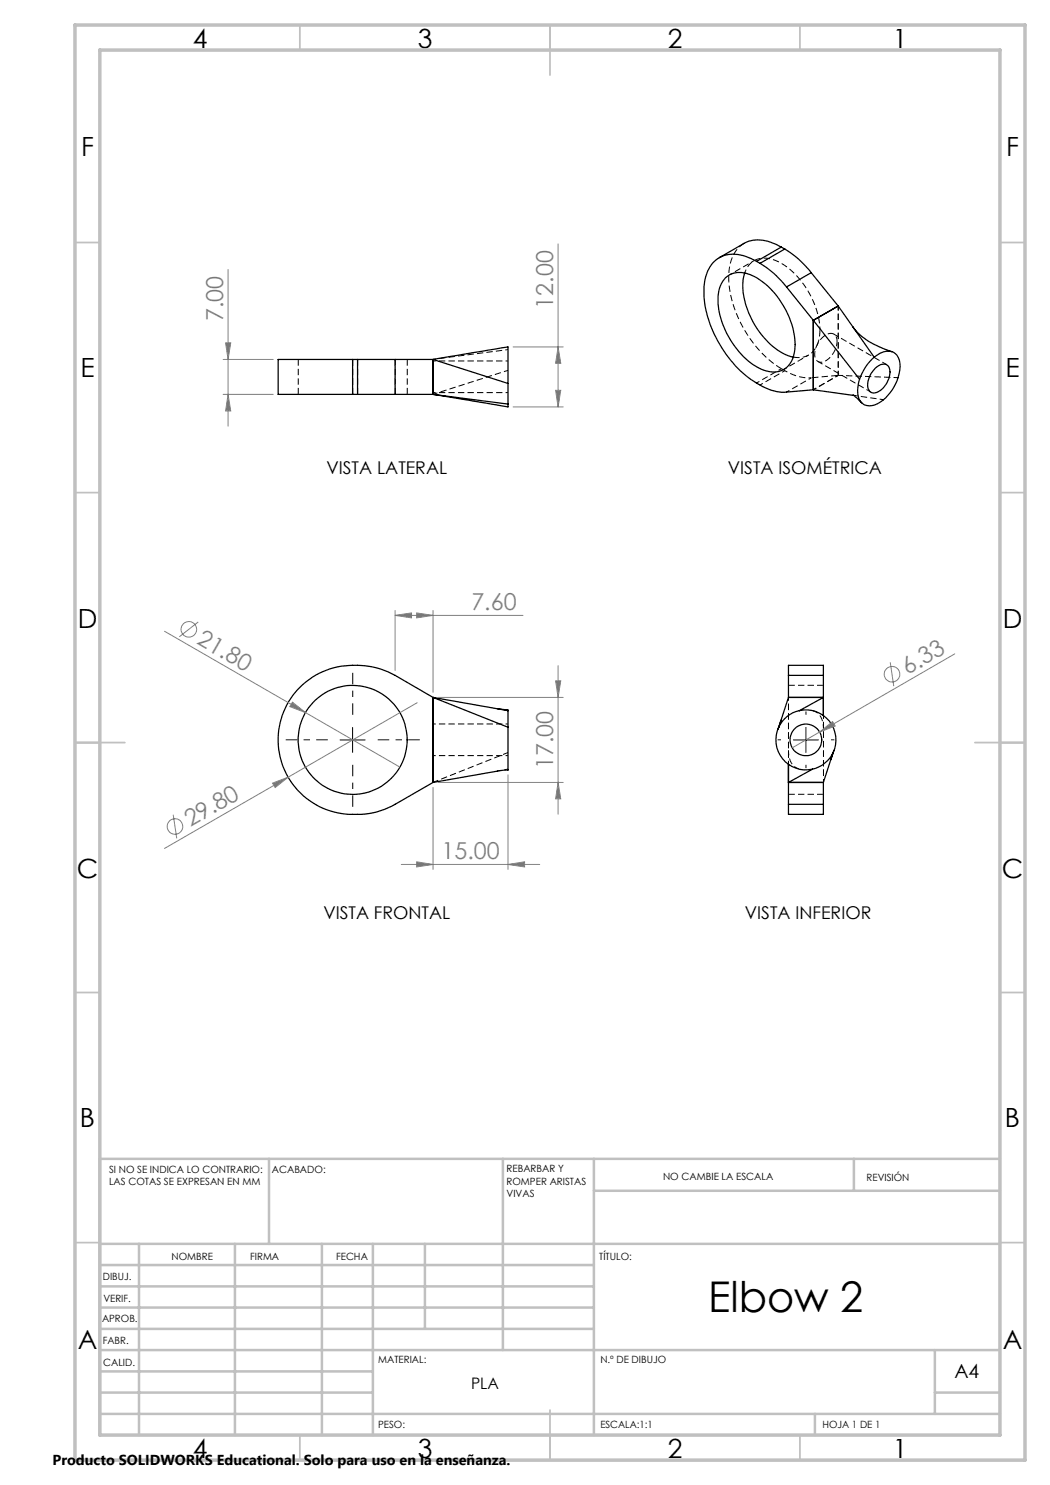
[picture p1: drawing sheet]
<svg xmlns="http://www.w3.org/2000/svg" width="210mm" height="297mm" viewBox="0 0 210 297" stroke-linecap="round" stroke-linejoin="round" font-family="sans-serif">
<path d="M170.8 79.1l5.9 .8M99.5 154.2l2.1-.4" fill="none" stroke="#000" stroke-width=".2" stroke-dasharray="1.3 .6" stroke-dashoffset=".5" stroke-linecap="butt"/>
<path d="M163.6 72.3l10.6 6.1M177.4 72.9l-10.6-6.1M86.6 156.5l15-6M159.8 153.8a3.4 3.4 0 0 1-2.1-3.8M162.6 142.1a3.4 3.4 0 0 1 2.1 3.8" fill="none" stroke="#000" stroke-width=".2" stroke-dasharray="1.3 .6" stroke-dashoffset=".2" stroke-linecap="butt"/>
<path d="M86.6 78.5h15M101.6 72.2h-15M86.6 151.1h15M101.6 144.8h-15" fill="none" stroke="#000" stroke-width=".2" stroke-dasharray="1.3 .6" stroke-dashoffset=".8" stroke-linecap="butt"/>
<g fill="none" stroke="#000" stroke-width=".25">
<path d="M145.1 55.6a4.6 4.6 0 0 1 5.4-.5 16.5 16.5 0 0 1 8.5 14.8 4.4 4.4 0 0 1-4 4.5 9.8 9.8 0 0 1-7.2-4 16.1 16.1 0 0 1-4.1-11.7 5.6 5.6 0 0 1 1.4-3.1zM148.9 54.6a12.2 12.2 0 0 0 1.4 9.2 13.8 13.8 0 0 0 8.3 7.6M151.3 52.3a7.6 7.6 0 0 0-7.3-.8 7.2 7.2 0 0 0-3.2 6.6 23.2 23.2 0 0 0 8.4 17 13.1 13.1 0 0 0 7.6 3.4l5.9-.5M151.3 52.3l.7 .4M152 52.7a19 19 0 0 1 5.3 4.7M156.2 49.4a7.6 7.6 0 0 0-7.3-.8l-5 2.9M156.2 49.4l-4.9 2.9M156.2 49.4l.8 .4M157 49.8a19 19 0 0 1 5.2 4.7M157 49.8l-5 2.9M157.3 57.4l5.4 6.7M162.2 54.5l-4.9 2.9"/>
<path d="M162.2 54.5l5.4 6.7M70.5 71.9h-14.9v7h14.9M70.5 71.9v7M70.5 78.9h1M70.5 71.9h1M71.5 78.9h7.5M71.5 71.9h7.5M71.5 71.9v7M79 78.9h7.6M79 71.9h7.6M79 71.9v7M86.6 71.9l15-2.5v7.3"/>
<path d="M86.6 78.9l15 2.5v-.6M86.6 71.9v7M86.6 71.9l15 4.8M86.6 78.9l15 1.9M101.6 76.7v4.1M162.7 64.1l9.2 11.7M162.7 78l8 1.1M162.7 64.1v13.9M167.6 61.2l7.2 10.2M167.6 61.2l-4.9 2.9M170.5 65.3a13.4 13.4 0 0 0 6.9 4.7l1 .3M170.6 79l1.7 1.6"/>
<path d="M174.8 71.4a3.8 3.8 0 0 1 3.9-1 3.6 3.6 0 0 1 1.1 4.4 9 9 0 0 1-4.9 6.2 2.38 2.38 0 0 1-3.3-2.3v-1.3l.3-1.6M174.8 71.4a10.3 10.3 0 0 0-2.9 4.4M175.1 73.6a1.78 1.78 0 0 1 2.6-.4 4 4 0 0 1-1.4 4.7 1.75 1.75 0 0 1-2.4 .3 3.7 3.7 0 0 1 1-4.3zM86.6 139.5l-7.6-4.4a15.8 15.8 0 0 0-21.3 5.2 15 15 0 0 0 .3 15.8 15 15 0 0 0 14.3 6.8 14.9 14.9 0 0 0 6.7-2l7.6-4.4M86.6 139.5l15 5.9M86.6 139.5v17M86.6 139.5l15 2.6M157.7 135.1v-2h7v2M157.7 139.5h7l-4.8 2.6M157.7 139.5l-1.9 5.9M157.7 135.1v4.4M157.7 135.1h7"/>
<path d="M164.7 135.1v8M99.4 141.7l2.2 .3v.1M101.6 154l-2.2 .2-12.8 2.3M101.6 145.4v8.5M101.6 142.1v3.3M155.8 145.4a6 6 0 0 0 .7 6.3 6 6 0 0 0 6 2.1M156.2 144l-.6 1.9M157.7 152.9v8M159.9 142.1a5.8 5.8 0 0 0-4.1 3.3M159.9 142.1a6 6 0 0 1 6 2.1 6 6 0 0 1 .7 6.3M162.5 153.8l-4.8 2.7h7M164.7 156.5v4.4"/>
<path d="M166.6 150.5a6.2 6.2 0 0 1-4.1 3.3M166.6 150.5l-1.9 6M166.8 150.1l-.6 1.8M157.7 160.9v2h7v-2M157.7 160.9h7"/>
<circle cx="70.5" cy="148" r="10.9"/>
<circle cx="161.2" cy="148" r="3.2"/>
</g>
<path d="M150.8 52.1l-4.9 2.9M151.3 76.6l5-2.9M156.8 73.9l4.9-2.9M157 74.1l-5 2.9M157.3 78.4l5-2.8M162.7 77.9l5-2.8M164 66a16.8 16.8 0 0 0-8.5-13.7 4.4 4.4 0 0 0-6.2 1.4l-.4 .9M167.7 75.1l-5 2.8M157.7 152.8v-13.3M164.7 143.1v13.4M164.7 156.5v-13.4" fill="none" stroke="#000" stroke-width=".2" stroke-dasharray="1.3 .6" stroke-dashoffset=".6" stroke-linecap="butt"/>
<path d="M59.6 71.9v7M70.5 78.9v-7M71.5 71.9v7M79 78.9v-7M81.4 78.9v-7M158.7 71.4a4.2 4.2 0 0 0 5.2-3.9l.1-1.5M171.2 79.1l-.6-.1M164.7 137.1h-7M157.7 158.9h7M160.1 153.9v-.1" fill="none" stroke="#000" stroke-width=".2" stroke-dasharray="1.3 .6" stroke-linecap="butt"/>
<path d="M86.6 71.9l15-2M162.3 75.6a9.2 9.2 0 0 1-5.3-1.5" fill="none" stroke="#000" stroke-width=".2" stroke-dasharray="1.3 .6" stroke-dashoffset=".7" stroke-linecap="butt"/>
<path d="M86.6 78.9l15-4.8M156.3 73.7l.7 .4M167.7 75.1l11.9 .4M167.7 61.2v13.9M167.7 75.1v-13.9" fill="none" stroke="#000" stroke-width=".2" stroke-dasharray="1.3 .6" stroke-dashoffset=".4" stroke-linecap="butt"/>
<path d="M167.4 68.3a1.4 1.4 0 0 0-.8-1.5 1.4 1.4 0 0 0-1.6 .3 4.3 4.3 0 0 0-1.8 4.8 1.61 1.61 0 0 0 2.5-.2 5 5 0 0 0 1.7-3.4" fill="none" stroke="#000" stroke-width=".2" stroke-dasharray="1.3 .6" stroke-dashoffset=".3" stroke-linecap="butt"/>
<path d="M148.8 48.7a7.2 7.2 0 0 0-3.1 6.5 23.2 23.2 0 0 0 10.6 18.5" fill="none" stroke="#000" stroke-width=".2" stroke-dasharray="1.3 .6" stroke-dashoffset=".1" stroke-linecap="butt"/>
<path d="M162.3 75.6l5.4-.5" fill="none" stroke="#000" stroke-width=".2" stroke-dasharray="1.3 .6" stroke-dashoffset="-.2" stroke-linecap="butt"/>
<g fill="none" stroke="#808080" stroke-width=".2">
<path d="M45.6 53.9v31.3M111.6 48.8v32.6M44.6 71.9h10M44.6 78.9h10M45.1 68.6h1l-.5 3.3zM45.6 78.9l.5 3.3h-1zM102.6 69.4h10M111.1 78.1h1l-.5 3.3zM111.6 69.4l.5 3.3h-1zM102.6 81.4h10M32.9 126.3l28.2 16.2M39.7 124.4l-3.8 2.9"/>
<path d="M79 123.1l3.3-.5v1zM79 122.1v12M79 123.1h25.6M83.3 122.6l3.3 .5-3.3 .5zM86.6 122.1v16.4M87.6 139.5h25M111.1 136.2h1l-.5 3.3zM111.6 133.1v29.7M178 132.5l.8 4.7M191 130.8l-27.1 15.6M54.5 156.6l3.1-1.2-2.6 2.1zM57.6 155.4l-24.7 14.3"/>
<path d="M58.5 140.4l2.6 2.1-3.1-1.2zM61.1 142.5l18.9 10.9M83.4 140.5l-25.8 14.9M86.6 157.5v16.4M87.6 156.5h25M101.6 155v18.9M111.6 156.5l.5 3.3h-1zM163.9 146.4l2.6-2.1 .5 .9zM163.9 146.4l-5.5 3.2M34.6 162.9l.7 4.8M80.3 172.9h27.6M83.3 172.4l3.3 .5-3.3 .5z"/>
<path d="M101.6 172.9l3.3-.5v1z"/>
<circle cx="37.8" cy="125.9" r="1.55"/>
<circle cx="178.4" cy="134.8" r="1.55"/>
<circle cx="35" cy="165.3" r="1.55"/>
</g>
<path d="M156.2 148h-.7M161.2 143v-.7M161.2 153v.6M166.2 148h.7" fill="none" stroke="#000" stroke-width=".2" stroke-dasharray="15.2 1.3 1.3 1.3" stroke-linecap="butt"/>
<path d="M65.5 148h-8.4M70.5 143v-8.4M70.5 153v8.4M75.5 148h8.4" fill="none" stroke="#000" stroke-width=".2" stroke-dasharray="15.2 1.3 1.3 1.3" stroke-dashoffset="12.9" stroke-linecap="butt"/>
<path d="M68 148h5M70.5 145.5v5M158.7 148h5M161.2 145.5v5" fill="none" stroke="#000" stroke-width=".2"/>
<g fill="none" stroke="#c0c0c0" stroke-width=".35">
<path d="M60 5v5M110 5v10M160 5v5M15 48.5h5M200 48.5h5M15 98.5h5M200 98.5h5M15 148.5h10M195 148.5h10M15 198.5h5M200 198.5h5M15 248.5h5"/>
<path d="M200 248.5h5M60 287v5M110 282v10M160 287v5"/>
</g>
<g fill="none" stroke="#c0c0c0" stroke-width=".5">
<path d="M53.8 231.8v17M100.6 231.8v38.2M118.8 231.8v55.2M118.8 238.2h81.2M170.8 231.8v6.4M200 231.8h-180v55.2M20 248.8h180M20 257.3h98.8M20 253h98.8M27.8 248.8v38.2M47 248.8v38.2M64.4 248.8v38.2"/>
<path d="M74.6 248.8v38.2M85 248.8v17M20 265.8h98.8M20 261.5h98.8M20 278.5h54.6M20 274.3h54.6M20 270h180M187 278.5h13M187 270v12.8M20 282.8h180M163 282.8v4.2"/>
</g>
<path d="M15 5h190v287h-190zM20 10h180v277h-180z" fill="none" stroke="#c0c0c0" stroke-width=".7"/>
<g fill="#808080">
<path d="M58.5 140.4l2.6 2.1-3.1-1.2z"/>
<path d="M54.5 156.6l3.1-1.2-2.6 2.1z"/>
<path d="M163.9 146.4l2.6-2.1 .5 .9z"/>
<path d="M83.3 122.6l3.3 .5-3.3 .5zM79 123.1l3.3-.5v1z"/>
<path d="M83.3 172.4l3.3 .5-3.3 .5zM101.6 172.9l3.3-.5v1z"/>
<path d="M111.6 156.5l.5 3.3h-1zM111.1 136.2h1l-.5 3.3z"/>
<path d="M45.1 68.6h1l-.5 3.3zM45.6 78.9l.5 3.3h-1z"/>
<path d="M111.6 69.4l.5 3.3h-1zM111.1 78.1h1l-.5 3.3z"/>
</g>
<text font-size="8.5" x="141.6" y="262.3">Elbow 2</text>
<g font-size="5.3">
<text x="38.5" y="9.5">4</text>
<text x="83.5" y="9.5">3</text>
<text x="133.6" y="9.5">2</text>
<text x="178.6" y="9.5">1</text>
<text x="16.2" y="31.2">F</text>
<text x="201.2" y="31.2">F</text>
<text x="16.1" y="75.5">E</text>
<text x="201.1" y="75.5">E</text>
<text x="15.5" y="125.5">D</text>
<text x="200.5" y="125.5">D</text>
<text x="15.4" y="175.5">C</text>
<text x="200.4" y="175.5">C</text>
<text x="16" y="225.5">B</text>
<text x="201" y="225.5">B</text>
<text x="15.5" y="269.7">A</text>
<text x="200.5" y="269.7">A</text>
<text x="38.5" y="291.5">4</text>
<text x="83.5" y="291.5">3</text>
<text x="133.6" y="291.5">2</text>
<text x="178.6" y="291.5">1</text>
</g>
<g font-size="4.7" fill="#808080">
<text x="44.6" y="64.2" transform="rotate(-90 44.6 64.2)">7.00</text>
<text x="110.6" y="61.7" transform="rotate(-90 110.6 61.7)">12.00</text>
<text x="94.3" y="122.1">7.60</text>
<text x="39.2" y="128.6" transform="rotate(30 39.2 128.6)">21.80</text>
<text x="181.5" y="135" transform="rotate(-30 181.5 135)">6.33</text>
<text x="110.6" y="153.8" transform="rotate(-90 110.6 153.8)">17.00</text>
<text x="38.1" y="165.5" transform="rotate(-30 38.1 165.5)">29.80</text>
<text x="88.3" y="171.8">15.00</text>
</g>
<text font-size="3.9" x="190.9" y="275.5">A4</text>
<g font-size="3.5">
<text x="65.3" y="94.8">VISTA LATERAL</text>
<text x="145.6" y="94.8">VISTA ISOMÉTRICA</text>
<text x="64.7" y="183.8">VISTA FRONTAL</text>
<text x="149" y="183.8">VISTA INFERIOR</text>
</g>
<text font-size="3.2" x="94.2" y="277.9">PLA</text>
<text font-size="2.9" x="10.5" y="292.9">Producto SOLIDWORKS Educational. Solo para uso en la enseñanza.</text>
<g font-size="2">
<text x="21.8" y="234.6">SI NO SE INDICA LO CONTRARIO:</text>
<text x="21.8" y="237.1">LAS COTAS SE EXPRESAN EN MM</text>
<text x="54.4" y="234.6">ACABADO:</text>
<text x="101.3" y="234.5">REBARBAR Y</text>
<text x="101.3" y="237">ROMPER ARISTAS</text>
<text x="101.3" y="239.5">VIVAS</text>
<text x="132.6" y="236">NO CAMBIE LA ESCALA</text>
<text x="173.3" y="236.2">REVISIÓN</text>
<text x="34.3" y="252">NOMBRE</text>
<text x="50" y="251.9">FIRMA</text>
<text x="67.2" y="251.9">FECHA</text>
<text x="119.9" y="251.9">TÍTULO:</text>
<text x="20.6" y="256.1">DIBUJ.</text>
<text x="20.7" y="260.3">VERIF.</text>
<text x="20.4" y="264.4">APROB.</text>
<text x="20.5" y="268.8">FABR.</text>
<text x="20.7" y="273.1">CALID.</text>
<text x="75.6" y="272.5">MATERIAL:</text>
<text x="120.1" y="272.5">N.º DE DIBUJO</text>
<text x="75.6" y="285.5">PESO:</text>
<text x="120.1" y="285.6">ESCALA:1:1</text>
<text x="164.5" y="285.6">HOJA 1 DE 1</text>
</g>
</svg>
